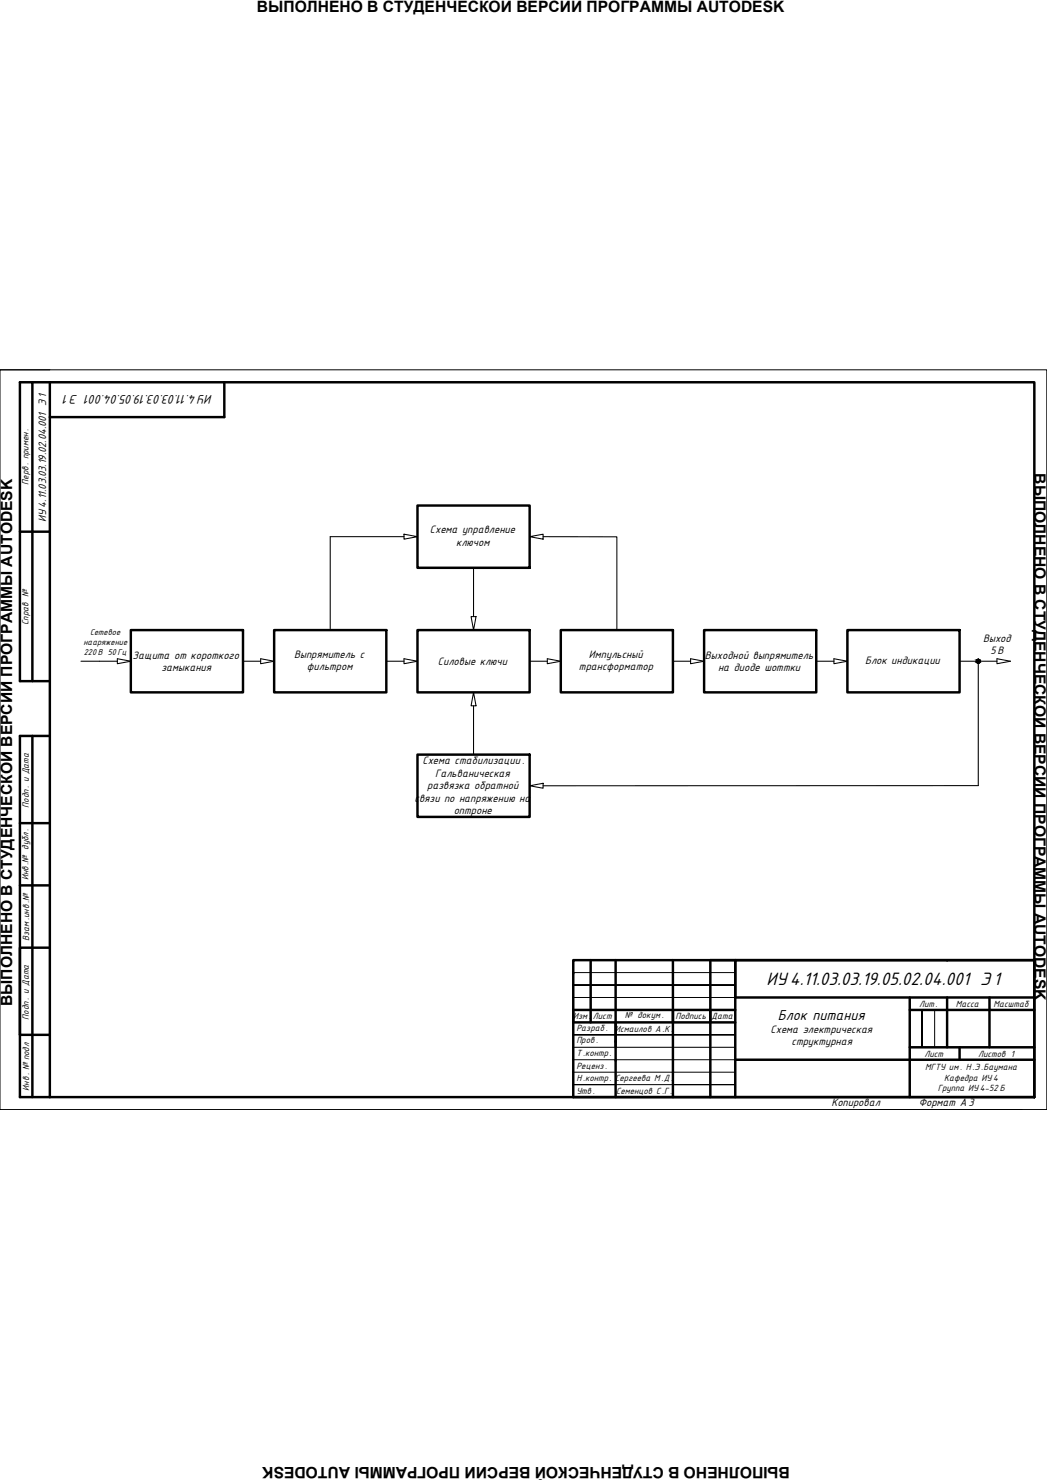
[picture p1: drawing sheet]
<svg xmlns="http://www.w3.org/2000/svg" width="297mm" height="420mm" viewBox="0 0 297 420" stroke-linecap="round" stroke-linejoin="round" font-family="sans-serif">
<!-- layer: border -->
<path d="M0 105h297v210h-297zM0 105h14.1M162.6 276.1h46M208.6 279.6h-46h46M162.6 283.2h46M162.6 297.3h46M208.6 293.8h-46h46M261.6 286.7v10.6M265.2 286.7v10.6M162.6 304.4h46M162.6 300.9h46M174.7 307.9h-12.1h46h-17.7" fill="none" stroke="#000" stroke-width=".28"/>
<g fill="none" stroke="#000" stroke-width=".7">
<path d="M9.2 108.5h4.9M14.1 108.5h279.3v203M14.1 108.5v203M63.6 108.5v9.9h-49.5M5.7 150.9h8.4M9.2 193.4v-84.9h-3.5v84.9h8.4M9.2 208.9v102.6M14.1 208.9h-8.4v102.6h287.7M5.7 233.7h8.4M5.7 251.4h8.4M14.1 269h-8.4v24.8h8.4M167.6 272.6v17.6"/>
<path d="M174.7 272.6v38.9M190.9 272.6v38.9M293.4 272.6h-84.8v10.6h84.8M174.7 290.2v7.1M190.9 290.2v-3.5h10.6v3.5M190.9 286.7h-28.3v3.5h46M201.5 286.7h7.1M258.1 286.7h35.3M258.1 283.2v28.3M258.1 297.3h35.3M268.7 283.2v14.1M272.2 297.3v3.6"/>
<path d="M280.7 283.2v14.1M162.6 311.5v-38.9h130.8v38.9M201.5 311.5v-38.9h7.1v38.9M208.6 300.9h84.8"/>
</g>
<!-- layer: Sheet -->
<g fill="none" stroke="#000" stroke-width=".3">
<path d="M114.6 151.6l3.8 .8-3.8 .7zM114.6 152.4h-20.9v26.5M150.3 152.4l3.8-.8v1.5zM154.1 152.4h20.9v26.5M133.6 175h1.5l-.8 3.9zM134.3 161.2v13.8M23 187.7h10.3M33.3 187l3.8 .7-3.8 .7zM68.9 187.7h5.1M74 187l3.8 .7-3.8 .7zM109.6 187.7h5M114.6 187l3.8 .7-3.8 .7z"/>
<path d="M134.3 196.6l.8 3.8h-1.5zM150.3 187.7h5M155.3 187l3.8 .7-3.8 .7zM190.9 187.7h5M195.9 187l3.9 .7-3.9 .7zM231.6 187.7h5M236.6 187l3.8 .7-3.8 .7zM272.2 187.7h10.6M277.5 187.7v35.3l-123.4 .1M282.8 187l3.9 .7-3.9 .7zM134.3 200.4v13.8M150.3 223.1l3.8-.7v1.4z"/>
</g>
<path d="M118.4 143.5h31.9v17.7h-31.9zM37.1 178.9h31.8v17.7h-31.8zM77.8 178.9h31.8v17.7h-31.8zM118.4 178.9h31.9v17.7h-31.9zM159.1 178.9h31.8v17.7h-31.8zM199.8 178.9h31.8v17.7h-31.8zM240.4 178.9h31.8v17.7h-31.8zM118.4 214.2h31.9v17.7h-31.9z" fill="none" stroke="#000" stroke-width=".7"/>
<g fill="#000" stroke="#000" stroke-width=".28">
<path d="M277.4 187.2h.2z"/>
<path d="M277.4 187.2h.3zM277.3 187.2h.4z"/>
<path d="M277.4 188.3h.3zM277.4 188.3h.2z"/>
<path d="M277.3 187.2h.5zM277.2 187.2h.6z"/>
<path d="M277.3 188.2h.5zM277.3 188.2l.4 .1z"/>
<path d="M277.2 187.2l.7 .1zM277.1 187.3h.8z"/>
<path d="M277.2 188.2h.7zM277.2 188.2h.6z"/>
<path d="M277.1 187.3l.9 .1zM277.1 187.3l.9 .1z"/>
<path d="M277.1 188.1h.9zM277.1 188.1l.8 .1z"/>
<path d="M277.1 187.4l1 .1zM277.1 187.4l1 .1z"/>
<path d="M277.1 188h.9zM277.1 188l.9 .1z"/>
<path d="M277 187.5l1.1 .1zM277 187.5l1.1 .1z"/>
<path d="M277 187.9h1.1zM277 187.9l1 .1z"/>
<path d="M277 187.6l1.1 .1zM277 187.6l1.1 .1z"/>
<path d="M277 187.7l1.1 .1zM277 187.7l1.1 .1z"/>
<path d="M277 187.8h1.1zM277 187.8l1.1 .1z"/>
</g>
<!-- layer: border -->
<g fill="#000">
<circle cx="162.6" cy="276.1" r=".35"/>
<circle cx="268.7" cy="272.6" r=".2"/>
<circle cx="174.7" cy="295.6" r=".35"/>
<circle cx="201.5" cy="292" r=".35"/>
<circle cx="174.7" cy="300.9" r=".35"/>
<circle cx="293.4" cy="311.5" r=".2"/>
</g>
<path d="M174.7 272.6h16.2M280.7 272.6h12.7M293.4 286.7v-3.5v3.5" fill="none" stroke="#000" stroke-width=".4"/>
<!-- layer: Text -->
<path d="M243.9 315h46" fill="none" stroke="#000" stroke-width=".28"/>
<text font-size="5.7" x="217.5" y="279.6">ИУ4.11.03.03.19.05.02.04.001 Э1</text>
<text font-size="4.5" x="220.7" y="289.5">Блок питания</text>
<g font-size="4.4">
<text x="72.9" y="3.5">ВЫПОЛНЕНО В СТУДЕНЧЕСКОЙ ВЕРСИИ ПРОГРАММЫ AUTODESK</text>
<text x="293.5" y="134.4" transform="rotate(90 293.5 134.4)">ВЫПОЛНЕНО В СТУДЕНЧЕСКОЙ ВЕРСИИ ПРОГРАММЫ AUTODESK</text>
<text x="3.5" y="285.6" transform="rotate(-90 3.5 285.6)">ВЫПОЛНЕНО В СТУДЕНЧЕСКОЙ ВЕРСИИ ПРОГРАММЫ AUTODESK</text>
<text x="224.1" y="416.5" transform="rotate(180 224.1 416.5)">ВЫПОЛНЕНО В СТУДЕНЧЕСКОЙ ВЕРСИИ ПРОГРАММЫ AUTODESK</text>
</g>
<text font-size="4" x="60.3" y="112.2" transform="rotate(180 60.3 112.2)">ИУ 4.11.03.03.19.05.04.001 Э 1</text>
<g font-size="3.4">
<text x="13.1" y="148.1" transform="rotate(-90 13.1 148.1)">ИУ4.11.03.03.19.02.04.001 Э1</text>
<text x="122" y="151.4">Схема управление</text>
<text x="129.4" y="154.9">ключом</text>
<text x="278.9" y="182.2">Выход</text>
<text x="281" y="185.7">5В</text>
<text x="37.6" y="187">Защита от короткого</text>
<text x="45.8" y="190.5">замыкания</text>
<text x="83.4" y="186.7">Выпрямитель с</text>
<text x="87" y="190.2">фильтром</text>
<text x="124.2" y="188.8">Силовые ключи</text>
<text x="164.3" y="190.2">трансформатор</text>
<text x="167.1" y="186.7">Импульсный</text>
<text x="200" y="187">Выходной выпрямитель</text>
<text x="203.7" y="190.5">на диоде шоттки</text>
<text x="245.4" y="188.6">Блок индикации</text>
<text x="119.9" y="217">Схема стабилизации .</text>
<text x="123.5" y="220.5">Гальваническая</text>
<text x="117.6" y="227.6">связи по напряжению на</text>
<text x="121.2" y="224.1">развязка обратной</text>
<text x="128.7" y="231.2">оптроне</text>
<text x="218.6" y="293.2">Схема электрическая</text>
<text x="224.6" y="296.8">структурная</text>
<text x="235.9" y="314">Копировал</text>
<text x="260.6" y="314">Формат А 3</text>
</g>
<g font-size="2.8">
<text x="8" y="137.6" transform="rotate(-90 8 137.6)">Перв . примен.</text>
<text x="8" y="177.4" transform="rotate(-90 8 177.4)">Справ №</text>
<text x="8.2" y="229.3" transform="rotate(-90 8.2 229.3)">Подп . и Дата</text>
<text x="8" y="249.8" transform="rotate(-90 8 249.8)">Инв .№ дубл .</text>
<text x="8.3" y="267.1" transform="rotate(-90 8.3 267.1)">Взам.инв.№</text>
<text x="260.7" y="285.8">Лит.</text>
<text x="271.2" y="285.8">Масса</text>
<text x="281.9" y="285.8">Масштаб</text>
<text x="8.2" y="289.4" transform="rotate(-90 8.2 289.4)">Подп. и Дата</text>
<text x="162.6" y="289.4">Изм.</text>
<text x="163.5" y="292.7">Разраб .</text>
<text x="168.2" y="289.4">Лист</text>
<text x="174.6" y="292.9">Исмаилов А .К.</text>
<text x="177.2" y="289.1">№ докум.</text>
<text x="191.7" y="289.4">Подпись</text>
<text x="201.9" y="289.2">Дата</text>
<text x="163.5" y="296.2">Пров .</text>
<text x="163.5" y="299.7">Т .контр.</text>
<text x="262.3" y="300">Лист</text>
<text x="277.5" y="300">Листов 1</text>
<text x="163.5" y="303.4">Реценз .</text>
<text x="262.5" y="303.8">МГТУ им. Н.Э .Баумана</text>
<text x="8.3" y="309.6" transform="rotate(-90 8.3 309.6)">Инв. № подл</text>
<text x="163.5" y="306.8">Н .контр. Сергеева М .Д.</text>
<text x="163.5" y="310.6">Утв .</text>
<text x="174.8" y="310.4">Семенцов С .Г.</text>
<text x="266" y="309.7">Группа ИУ 4-52 Б</text>
<text x="267.9" y="306.8">Кафедра ИУ 4</text>
</g>
<g font-size="2.7">
<text x="23.7" y="183.1">нааряжение</text>
<text x="23.8" y="185.9">220 В 50Гц</text>
<text x="25.5" y="180.3">Сетевое</text>
</g>
</svg>
